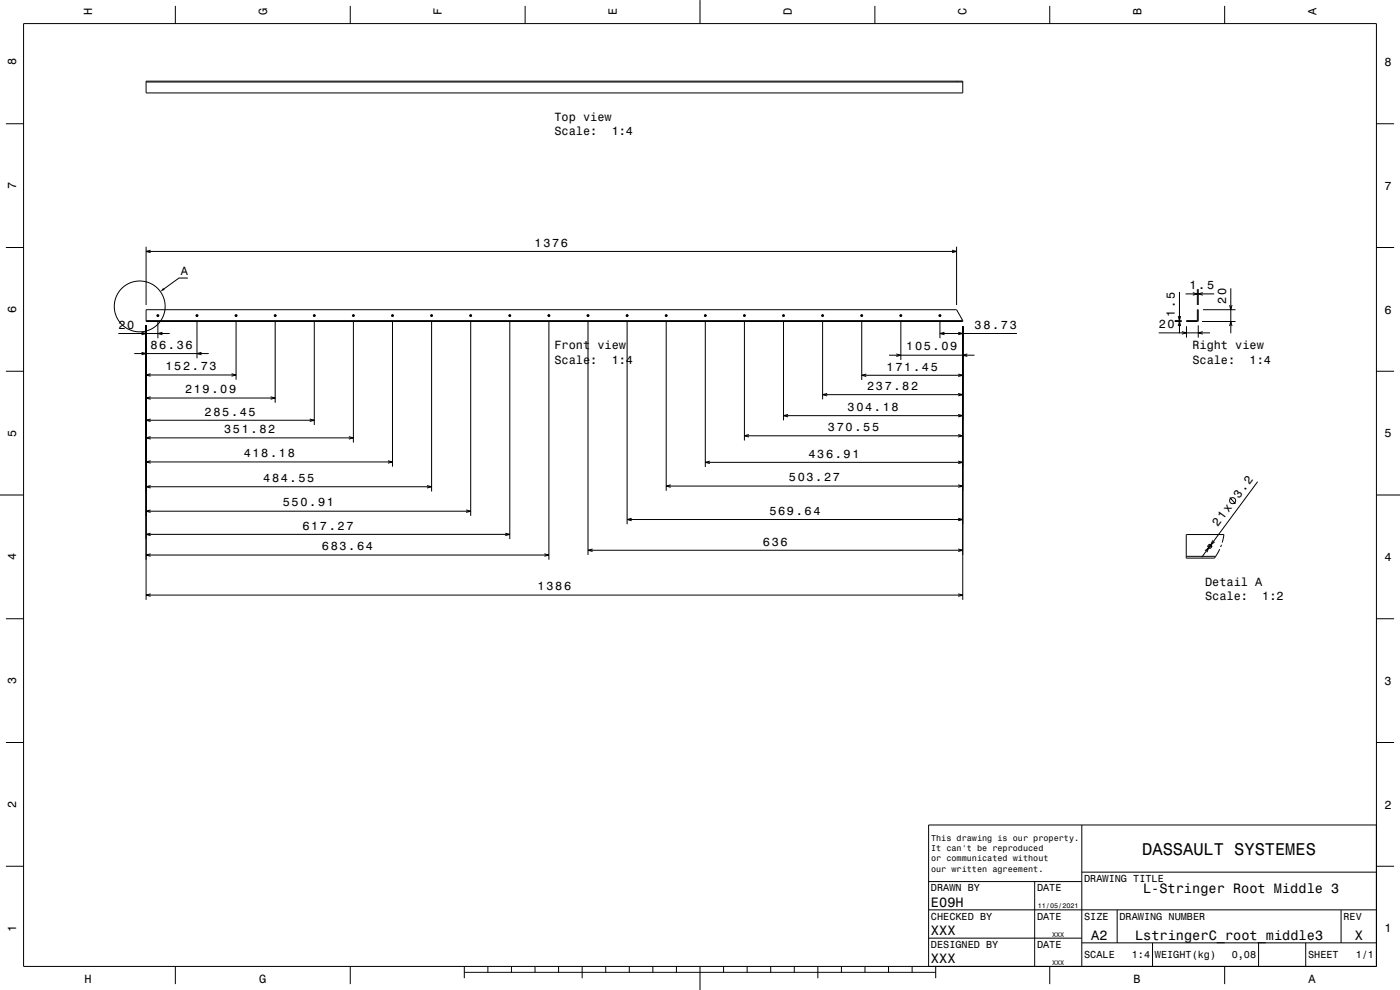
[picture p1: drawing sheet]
<svg xmlns="http://www.w3.org/2000/svg" width="594mm" height="420mm" viewBox="0 0 594 420" stroke-linecap="round" stroke-linejoin="round" font-family="sans-serif">
<g fill="none" stroke="#000" stroke-width=".42">
<path d="M10 10h574v400h-574zM74.4 2.5v7.5M148.6 2.5v7.5M222.8 2.5v7.5M297 0v10M371.2 2.5v7.5M445.4 2.5v7.5M519.6 2.5v7.5M62 34.4h346.5v5h-346.5zM62 34.8h346.5M405.9 34.4v.4M2.5 52.5h7.5"/>
<path d="M584 52.5h7.5M2.5 105h7.5M62 104.7v24.7M62 106.7h343.9M63.9 106.2l-1.9 .5 1.9 .5M79.7 118h-3.8l-6.3 4.6M403.9 106.2l2 .5-2 .5M405.9 104.7v24.7M584 105h7.5M62 131.4h343.9l2.6 5h-346.5zM62 138v116.5M62 136h346.5"/>
<path d="M66.5 133.9h1M67 133.4v1M67 136.4v7.1M83.1 133.9h1M83.6 133.4v1M83.6 136.4v15.6M99.6 133.9h1.1M100.2 133.4v1M100.2 136.4v24.7M116.2 133.9h1.1M116.8 133.4v1M116.8 136.4v34.5"/>
<path d="M132.8 133.9h1.1M133.3 133.4v1M133.3 136.4v43.9M149.4 133.9h1.1M149.9 133.4v1M149.9 136.4v51.4M166 133.9h1M166.5 133.4v1M166.5 136.4v61.6M182.6 133.9h1M183.1 133.4v1M183.1 136.4v72.1"/>
<path d="M199.2 133.9h1M199.7 133.4v1M199.7 136.4v82.5M215.8 133.9h1M216.3 133.4v1M216.3 136.4v92.3M232.4 133.9h1M232.9 133.4v1M232.9 136.4v101.1M249 133.9h1M249.5 133.4v1M249.5 136.4v99"/>
<path d="M265.6 133.9h1M266.1 133.4v1M266.1 136.4v86M282.1 133.9h1.1M282.7 133.4v1M282.7 136.4v71.8M298.7 133.9h1.1M299.3 133.4v1M299.3 136.4v61.7M315.3 133.9h1.1M315.8 133.4v1M315.8 136.4v50.5"/>
<path d="M331.9 133.9h1.1M332.4 133.4v1M332.4 136.4v41.9M348.5 133.9h1M349 133.4v1M349 136.4v33M365.1 133.9h1M365.6 133.4v1M365.6 136.4v24.8M381.7 133.9h1M382.2 133.4v1M382.2 136.4v16.3"/>
<path d="M398.3 133.9h1M398.8 133.4v1M398.8 136.4v7.1M408.5 138.4v116.1M498.4 136.4h3M498.4 136h3M499.9 138.3l.5-1.9 .5 1.9M499.9 134.1l.5 1.9 .5-1.9M500.4 123.8v17.6M503 124.7h12.2M503.4 136h5l-.4 .4h-4.6zM503.4 138.4v4.8"/>
<path d="M506.1 124.2l1.9 .5-1.9 .5M508 136v-4.6h.4v4.6M508 122.7v6.7M508.4 122.7v6.7M508.4 138v5.2M510 136.4h14.2M510.3 124.2l-1.9 .5 1.9 .5M510.4 131.4h13.8M521.7 138.3l.5-1.9 .5 1.9M521.7 129.5l.5 1.9 .5-1.9M522.2 122.3v19.1M2.5 157.5h7.5"/>
<path d="M50.2 141.5h21.8M57 150h31.6M60 141l2 .5-2 .5M60 149.5l2 .5-2 .5M62 159.1h38.2M63.9 158.6l-1.9 .5 1.9 .5M68.9 141l-1.9 .5 1.9 .5M85.5 149.5l-1.9 .5 1.9 .5M98.2 158.6l2 .5-2 .5M365.6 159.2h42.9M367.5 158.7l-1.9 .5 1.9 .5M377.2 150.7h36.3"/>
<path d="M380.3 150.2l1.9 .5-1.9 .5M398.8 141.5h32.7M400.7 141l-1.9 .5 1.9 .5M406.6 141l1.9 .5-1.9 .5M406.6 158.7l1.9 .5-1.9 .5M410.4 150.2l-1.9 .5 1.9 .5M491.6 141.2h21.8M501.5 140.7l1.9 .5-1.9 .5M510.3 140.7l-1.9 .5 1.9 .5M584 157.5h7.5M62 168.9h54.8M62 178.3h71.3"/>
<path d="M63.9 168.3l-1.9 .6 1.9 .5M63.9 177.8l-1.9 .5 1.9 .5M114.8 168.3l2 .6-2 .5M131.4 177.8l1.9 .5-1.9 .5M332.4 176.3h76.1M334.4 175.8l-2 .5 2 .6M349 167.4h59.5M351 166.9l-2 .5 2 .6M406.6 166.9l1.9 .5-1.9 .6M406.6 175.8l1.9 .5-1.9 .6M62 185.8h87.9M62 196h104.5"/>
<path d="M63.9 185.2l-1.9 .6 1.9 .5M63.9 195.5l-1.9 .5 1.9 .5M148 185.2l1.9 .6-1.9 .5M164.6 195.5l1.9 .5-1.9 .5M299.3 196.1h109.2M301.2 195.6l-1.9 .5 1.9 .6M315.8 184.9h92.7M317.8 184.4l-2 .5 2 .5M406.6 184.4l1.9 .5-1.9 .5M406.6 195.6l1.9 .5-1.9 .6M0 210h10M62 206.5h121.1"/>
<path d="M62 216.9h137.7M63.9 206l-1.9 .5 1.9 .5M63.9 216.4l-1.9 .5 1.9 .5M181.2 206l1.9 .5-1.9 .5M197.8 216.4l1.9 .5-1.9 .5M268 219.9l-1.9 .5 1.9 .5M282.7 206.2h125.8M284.6 205.7l-1.9 .5 1.9 .5M406.6 205.7l1.9 .5-1.9 .5M406.6 219.9l1.9 .5-1.9 .5M521.8 211.1l2.4 2.6M533.6 204.4l-23.7 32"/>
<path d="M584 210h10M62 226.7h154.3M62 235.5h170.9M63.9 226.2l-1.9 .5 1.9 .5M63.9 235l-1.9 .5 1.9 .5M214.4 226.2l1.9 .5-1.9 .5M231 235l1.9 .5-1.9 .5M249.5 233.4h159M251.4 232.9l-1.9 .5 1.9 .6M266.1 220.4h142.4M406.6 232.9l1.9 .5-1.9 .6M503.3 236h12.5"/>
<path d="M511.3 233.7l1.5-1.3-.7 1.9M512.3 231.8h2M513.3 230.7v2.1M514.5 229.3l-.7 1.8 1.5-1.2M517.5 233l-1.7 3M518.3 231.1l-.4 1M518.6 230.2l.7-3.4h-16v10h12l.5-.8M62 252.5h346.5M63.9 251.9l-1.9 .6 1.9 .5M406.6 251.9l1.9 .6-1.9 .5M2.5 262.5h7.5M584 262.5h7.5"/>
<path d="M2.5 315h7.5M584 315h7.5M459 350v60M584 350h-190v60M2.5 367.5h7.5M394 374h65M439 374v36M459 370h125M584 367.5h7.5M394 398h65M394 386h190M474 386v14"/>
<path d="M569 386v14M74.4 410v7.5M148.6 410v7.5M197 412.5h200M197 410v5M207 410v2.5M217 410v2.5M227 410v2.5M237 410v2.5M247 410v5M257 410v2.5M267 410v2.5"/>
<path d="M277 410v2.5M287 410v2.5M297 410v10M307 410v2.5M317 410v2.5M327 410v2.5M337 410v2.5M347 410v5M357 410v2.5M367 410v2.5M377 410v2.5M387 410v2.5"/>
<path d="M397 410v5M445.4 410v7.5M459 400h125M489 400v10M519.6 410v7.5M534 400v10M554 400v10"/>
<circle cx="59.3" cy="130" r="10.8"/>
<circle cx="67" cy="133.9" r=".4"/>
<circle cx="83.6" cy="133.9" r=".4"/>
<circle cx="100.2" cy="133.9" r=".4"/>
<circle cx="116.8" cy="133.9" r=".4"/>
<circle cx="133.3" cy="133.9" r=".4"/>
<circle cx="149.9" cy="133.9" r=".4"/>
<circle cx="166.5" cy="133.9" r=".4"/>
<circle cx="183.1" cy="133.9" r=".4"/>
<circle cx="199.7" cy="133.9" r=".4"/>
<circle cx="216.3" cy="133.9" r=".4"/>
<circle cx="232.9" cy="133.9" r=".4"/>
<circle cx="249.5" cy="133.9" r=".4"/>
<circle cx="266.1" cy="133.9" r=".4"/>
<circle cx="282.7" cy="133.9" r=".4"/>
<circle cx="299.3" cy="133.9" r=".4"/>
<circle cx="315.8" cy="133.9" r=".4"/>
<circle cx="332.4" cy="133.9" r=".4"/>
<circle cx="349" cy="133.9" r=".4"/>
<circle cx="365.6" cy="133.9" r=".4"/>
<circle cx="382.2" cy="133.9" r=".4"/>
<circle cx="398.8" cy="133.9" r=".4"/>
<circle cx="523" cy="212.4" r="1.28"/>
<circle cx="513.3" cy="231.8" r=".8"/>
</g>
<path d="M69.3 122.1l.6 .9-1.9 .7z" fill-rule="evenodd" fill="#000"/>
<text font-size="7.2" x="484.6" y="362.6">DASSAULT SYSTEMES</text>
<g font-size="5.8">
<text x="485" y="378.6">L-Stringer Root Middle 3</text>
<text x="395" y="384.6">E09H</text>
<text x="395" y="396.6">XXX</text>
<text x="463" y="398.6">A2</text>
<text x="481.6" y="398.6">LstringerC_root_middle3</text>
<text x="574.8" y="398.6">X</text>
<text x="395" y="408.6">XXX</text>
</g>
<g font-size="5">
<text x="39.1" y="6.5" transform="rotate(-90 39.1 6.5)">H</text>
<text x="113.3" y="6.5" transform="rotate(-90 113.3 6.5)">G</text>
<text x="187.5" y="6.5" transform="rotate(-90 187.5 6.5)">F</text>
<text x="261.7" y="6.5" transform="rotate(-90 261.7 6.5)">E</text>
<text x="335.9" y="6.5" transform="rotate(-90 335.9 6.5)">D</text>
<text x="410.1" y="6.5" transform="rotate(-90 410.1 6.5)">C</text>
<text x="484.3" y="6.5" transform="rotate(-90 484.3 6.5)">B</text>
<text x="558.5" y="6.5" transform="rotate(-90 558.5 6.5)">A</text>
<text x="6.8" y="27.8" transform="rotate(-90 6.8 27.8)">8</text>
<text x="587.5" y="28.1">8</text>
<text x="235.2" y="51.3">Top view</text>
<text x="235.2" y="57.3">Scale:</text>
<text x="259.5" y="57.3">1:4</text>
<text x="6.8" y="80.3" transform="rotate(-90 6.8 80.3)">7</text>
<text x="587.5" y="80.6">7</text>
<text x="226.8" y="104.7">1376</text>
<text x="76.7" y="116.8">A</text>
<text x="504.7" y="122.7">1.5</text>
<text x="520.2" y="129.1" transform="rotate(-90 520.2 129.1)">20</text>
<text x="6.8" y="132.8" transform="rotate(-90 6.8 132.8)">6</text>
<text x="498.4" y="134.3" transform="rotate(-90 498.4 134.3)">1.5</text>
<text x="587.5" y="133.1">6</text>
<text x="50.2" y="139.5">20</text>
<text x="413.5" y="139.5">38.73</text>
<text x="491.6" y="139.2">20</text>
<text x="63.8" y="148">86.36</text>
<text x="235.2" y="148.3">Front view</text>
<text x="384.5" y="148.7">105.09</text>
<text x="505.9" y="148.3">Right view</text>
<text x="235.2" y="154.3">Scale:</text>
<text x="259.5" y="154.3">1:4</text>
<text x="505.9" y="154.3">Scale:</text>
<text x="530.2" y="154.3">1:4</text>
<text x="70.2" y="157.1">152.73</text>
<text x="376.2" y="157.2">171.45</text>
<text x="78.5" y="166.9">219.09</text>
<text x="367.9" y="165.4">237.82</text>
<text x="86.8" y="176.3">285.45</text>
<text x="359.6" y="174.3">304.18</text>
<text x="6.8" y="185.3" transform="rotate(-90 6.8 185.3)">5</text>
<text x="95.1" y="183.8">351.82</text>
<text x="351.3" y="182.9">370.55</text>
<text x="587.5" y="185.6">5</text>
<text x="103.4" y="194">418.18</text>
<text x="343" y="194.1">436.91</text>
<text x="111.7" y="204.5">484.55</text>
<text x="334.7" y="204.2">503.27</text>
<text x="120" y="214.9">550.91</text>
<text x="525.7" y="211.6" transform="rotate(-54 525.7 211.6)">3.2</text>
<text x="326.4" y="218.4">569.64</text>
<text x="128.3" y="224.7">617.27</text>
<text x="516.8" y="223.7" transform="rotate(-54 516.8 223.7)">21x</text>
<text x="136.6" y="233.5">683.64</text>
<text x="323.7" y="231.4">636</text>
<text x="6.8" y="237.8" transform="rotate(-90 6.8 237.8)">4</text>
<text x="587.5" y="238.1">4</text>
<text x="228.1" y="250.5">1386</text>
<text x="511.3" y="248.6">Detail A</text>
<text x="511.3" y="254.7">Scale:</text>
<text x="535.6" y="254.7">1:2</text>
<text x="6.8" y="290.3" transform="rotate(-90 6.8 290.3)">3</text>
<text x="587.5" y="290.6">3</text>
<text x="6.8" y="342.8" transform="rotate(-90 6.8 342.8)">2</text>
<text x="587.5" y="343.1">2</text>
<text x="6.8" y="395.3" transform="rotate(-90 6.8 395.3)">1</text>
<text x="587.5" y="395.6">1</text>
<text x="35.8" y="416.8">H</text>
<text x="110" y="416.8">G</text>
<text x="481" y="416.8">B</text>
<text x="555.2" y="416.8">A</text>
</g>
<g font-size="4.3">
<text x="460" y="374.2">DRAWING TITLE</text>
<text x="395" y="378.2">DRAWN BY</text>
<text x="440" y="378.2">DATE</text>
<text x="395" y="390.2">CHECKED BY</text>
<text x="440" y="390.2">DATE</text>
<text x="460" y="390.2">SIZE</text>
<text x="475" y="390.2">DRAWING NUMBER</text>
<text x="570" y="390.2">REV</text>
<text x="395" y="402.2">DESIGNED BY</text>
<text x="440" y="402.2">DATE</text>
<text x="460" y="406.6">SCALE</text>
<text x="480.2" y="406.6">1:4</text>
<text x="490" y="406.6">WEIGHT(kg)</text>
<text x="522.6" y="406.6">0,08</text>
<text x="555" y="406.6">SHEET</text>
<text x="575.2" y="406.6">1/1</text>
</g>
<g font-size="3.6">
<text x="395.1" y="356.8">This drawing is our property.</text>
<text x="395.1" y="361.2">It can't be reproduced</text>
<text x="395.1" y="365.5">or communicated without</text>
<text x="395.1" y="369.8">our written agreement.</text>
</g>
<g font-size="2.9">
<text x="440.3" y="385.3">11/05/2021</text>
<text x="446.4" y="397.3">XXX</text>
<text x="446.4" y="409.3">XXX</text>
</g>
</svg>
